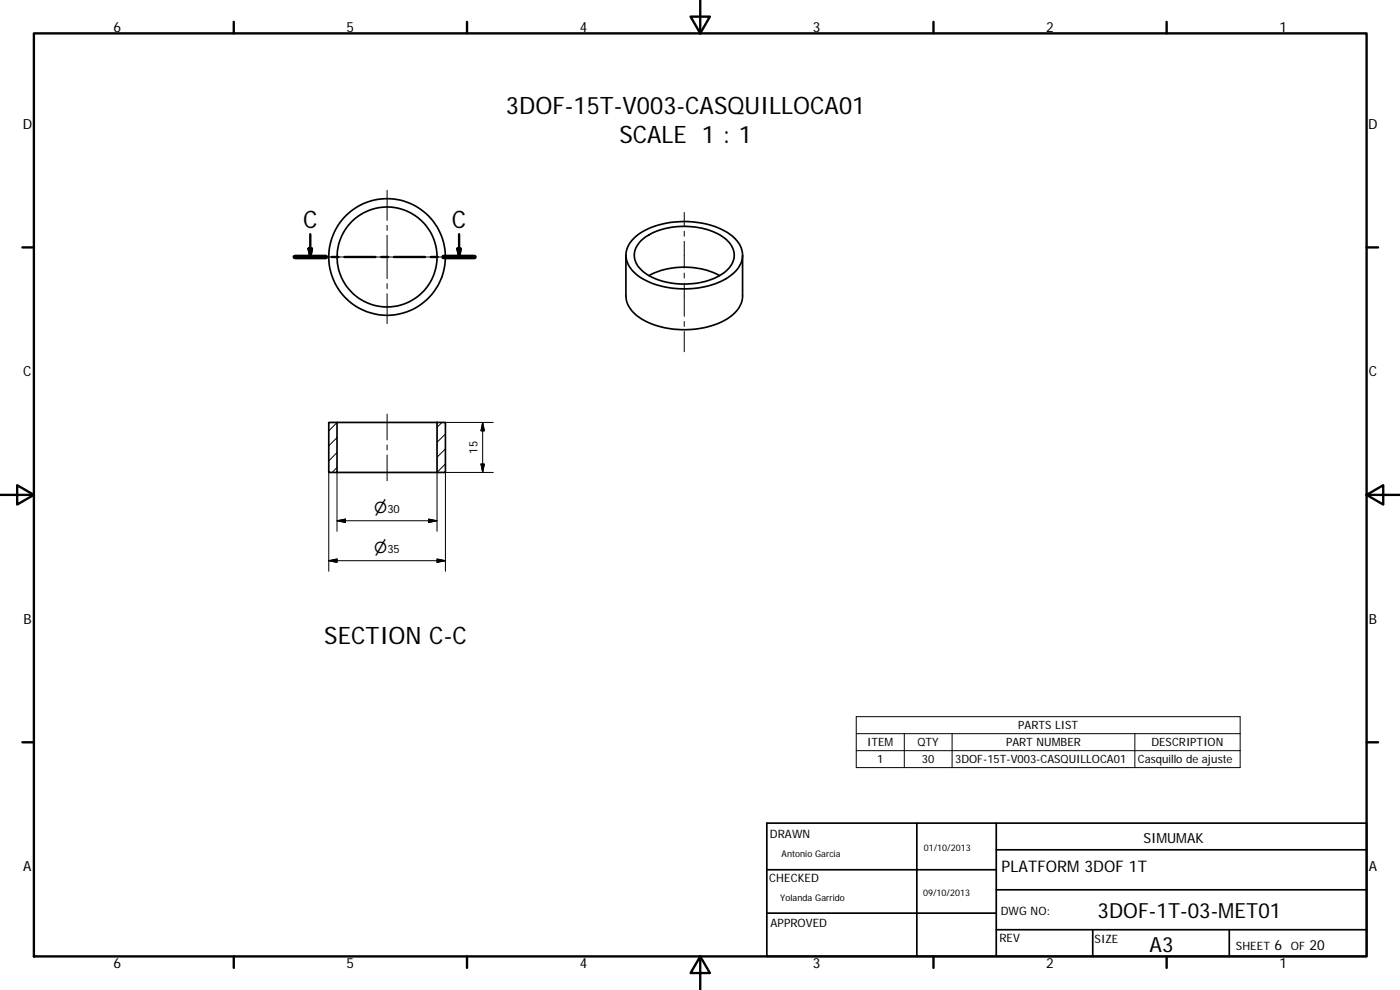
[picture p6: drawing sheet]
<svg xmlns="http://www.w3.org/2000/svg" width="420mm" height="297mm" viewBox="0 0 420 297" stroke-linecap="round" stroke-linejoin="round" font-family="sans-serif">
<g fill="none" stroke="#000" stroke-width=".51">
<path d="M187.8 76.6v12.2a9 9 0 0 0 5.6 7.4 26.9 26.9 0 0 0 25.4-.9 8.1 8.1 0 0 0 4.1-6.5v-12.2M190.2 71.5a22.4 22.4 0 0 1 16.3-5 21.5 21.5 0 0 1 14.2 5.2 6.7 6.7 0 0 1-1 10.6 24.9 24.9 0 0 1-19 4 16.7 16.7 0 0 1-12.1-6.7 6.5 6.5 0 0 1 1.6-8.1zM192.4 72.2a20.7 20.7 0 0 1 17.3-3.9 13.2 13.2 0 0 1 10.1 6 6.1 6.1 0 0 1-2.9 7.8 22.7 22.7 0 0 1-23.3-.1 6.1 6.1 0 0 1-2.9-7.3zM194.8 82.7a23.4 23.4 0 0 1 21.2 0M98.7 126.7h2.4v15.1h-2.4zM101.1 126.7h30.1M131.2 126.7h2.5v15.1h-2.5zM101.1 141.8h30.1M230.1 247h180v40h-180zM275.2 247v40M299 255h111.1M299 247v40"/>
<path d="M230.1 274h68.9M230.1 261h68.9M299 279h111.1M299 267h111.1M327.9 279v8M368.9 279v8"/>
<circle cx="116.1" cy="77.1" r="15"/>
<circle cx="116.2" cy="77.1" r="17.5"/>
</g>
<g fill="none" stroke="#000" stroke-width=".71">
<path d="M10.2 10h399.9v277h-399.9zM70.2 6.6v3.4M140.2 6.6v3.4M207.3 5h5.8l-2.9 5zM210.2 0v10M280.2 6.6v3.4M350.1 6.6v3.4M6.7 74.2h3.5M88.5 77.1h9.3M92.6 74.6h1l-.5 2.5zM93.1 70.3v6.8M99.5 77.1h2.1"/>
<path d="M103.4 77.1h9.3M114.4 77.1h2.1M118.2 77.1h9.3M129.3 77.1h2.1M133.1 77.1h9.3M137.3 74.6h1l-.5 2.5zM137.8 70.3v6.8M410.1 74.2h3.5M.2 148.5h10M5.2 145.6l5 2.9-5 2.9zM410.1 148.5l5-2.9v5.8zM410.1 148.5h10"/>
<path d="M6.7 222.7h3.5M410.1 222.7h3.5M70.2 287v3.4M140.2 287v3.4M210.2 287l2.9 5h-5.8zM210.2 287v10M280.2 287v3.4M350.1 287v3.4"/>
</g>
<path d="M88.5 77.1h9.3M133.1 77.1h9.3" fill="none" stroke="#000" stroke-width="1.4"/>
<path d="M92.6 74.6h1l-.5 2.5zM137.3 74.6h1l-.5 2.5z" fill="#000" stroke="#000" stroke-width=".71"/>
<g fill="none" stroke="#000" stroke-width=".3">
<path d="M116.2 57.1v9M96.2 77.1h9M106.7 77.1h1.5M109.7 77.1h13M116.2 67.6v1.5M116.2 70.6v13M124.2 77.1h1.5M127.2 77.1h9M205.3 63.7v4.2M205.3 69.4v1.5M205.3 72.4v8M116.2 85.1v1.5"/>
<path d="M116.2 88.1v9M205.3 81.9v1.5M205.3 85v9.9M205.3 96.4v1.5M205.3 99.4v6.1M101.1 135.8l-2.4 2.5M101.1 131.3l-2.4 2.5M101.1 126.8l-2.4 2.5M116.2 124.2v7.8M116.2 133.5v1.5M116.2 136.5v7.8M132.7 126.7l-1.5 1.5"/>
<path d="M133.7 139.2l-2.5 2.5v17.7M133.7 134.7l-2.5 2.5M133.7 130.2l-2.5 2.5M133.7 126.7h14.3M144.3 139.2h1.1l-.5 2.6zM144.9 126.7v15.1M144.9 126.7l.5 2.6h-1.1zM98.7 141.8v29.6M101.1 156.3l2.6-.6v1.1zM101.1 156.3h30.1M101.1 140.3l-1.4 1.5M101.1 141.8v17.6"/>
<path d="M128.7 155.7l2.5 .6-2.5 .5zM148 141.8h-14.3v29.6M98.7 168.2l2.4-.5v1zM98.7 168.2h35M131.2 167.7l2.5 .5-2.5 .5zM257 215h115.2v15.3h-115.2zM257 220.1h115.2M257 225.2h115.2M271.4 220.1v10.2M285.7 220.1v10.2M340.6 220.1v10.2"/>
</g>
<path d="M144.3 139.2h1.1l-.5 2.6zM144.9 126.7l.5 2.6h-1.1zM101.1 156.3l2.6-.6v1.1zM128.7 155.7l2.5 .6-2.5 .5zM98.7 168.2l2.4-.5v1zM131.2 167.7l2.5 .5-2.5 .5z" fill="#000" stroke="#000" stroke-width=".3"/>
<g font-size="7.2">
<text x="151.8" y="34.3">3DOF-15T-V003-CASQUILLOCA01</text>
<text x="185.9" y="42.9">SCALE 1 : 1</text>
<text x="91" y="68.5">C</text>
<text x="135.6" y="68.5">C</text>
<text x="97.3" y="193.3">SECTION C-C</text>
</g>
<g font-size="6.3">
<text x="329.4" y="275.4">3DOF-1T-03-MET01</text>
<text x="345" y="285.6">A3</text>
</g>
<text font-size="4.8" x="300.6" y="261.7">PLATFORM 3DOF 1T</text>
<g font-size="4.6">
<text x="112.3" y="153.8">⌀</text>
<text x="112.3" y="165.8">⌀</text>
</g>
<g font-size="4.2">
<text x="34" y="9.6">6</text>
<text x="104" y="9.6">5</text>
<text x="174" y="9.6">4</text>
<text x="244" y="9.6">3</text>
<text x="314" y="9.6">2</text>
<text x="384" y="9.6">1</text>
<text x="6.8" y="38.7">D</text>
<text x="410.6" y="38.7">D</text>
<text x="7" y="112.9">C</text>
<text x="410.8" y="112.9">C</text>
<text x="7" y="187.1">B</text>
<text x="410.8" y="187.1">B</text>
<text x="343.1" y="252.8">SIMUMAK</text>
<text x="7" y="261.3">A</text>
<text x="410.8" y="261.3">A</text>
<text x="382.5" y="285">6</text>
<text x="393" y="285">20</text>
<text x="34" y="290.4">6</text>
<text x="104" y="290.4">5</text>
<text x="174" y="290.4">4</text>
<text x="244" y="290.4">3</text>
<text x="314" y="290.4">2</text>
<text x="384" y="290.4">1</text>
</g>
<g font-size="3.5">
<text x="231.1" y="251.4">DRAWN</text>
<text x="230.9" y="264.6">CHECKED</text>
<text x="300.3" y="274.5">DWG NO:</text>
<text x="231.3" y="278.2">APPROVED</text>
<text x="299.9" y="282.6">REV</text>
<text x="328.5" y="283">SIZE</text>
<text x="370.9" y="285">SHEET</text>
<text x="387.4" y="285">OF</text>
</g>
<g font-size="3.4">
<text x="143.3" y="136.1" transform="rotate(-90 143.3 136.1)">15</text>
<text x="116.3" y="153.8">30</text>
<text x="116.3" y="165.8">35</text>
<text x="305.6" y="218.8">PARTS LIST</text>
<text x="260.2" y="223.9">ITEM</text>
<text x="275.3" y="223.9">QTY</text>
<text x="301.9" y="223.9">PART NUMBER</text>
<text x="345.6" y="223.9">DESCRIPTION</text>
<text x="263.2" y="229">1</text>
<text x="276.7" y="229">30</text>
<text x="286.6" y="229">3DOF-15T-V003-CASQUILLOCA01</text>
<text x="341.5" y="229.1">Casquillo de ajuste</text>
</g>
<g font-size="2.7">
<text x="234.5" y="257.1">Antonio Garcia</text>
<text x="277.3" y="255.2">01/10/2013</text>
<text x="277" y="268.7">09/10/2013</text>
<text x="234.2" y="270.2">Yolanda Garrido</text>
</g>
</svg>
